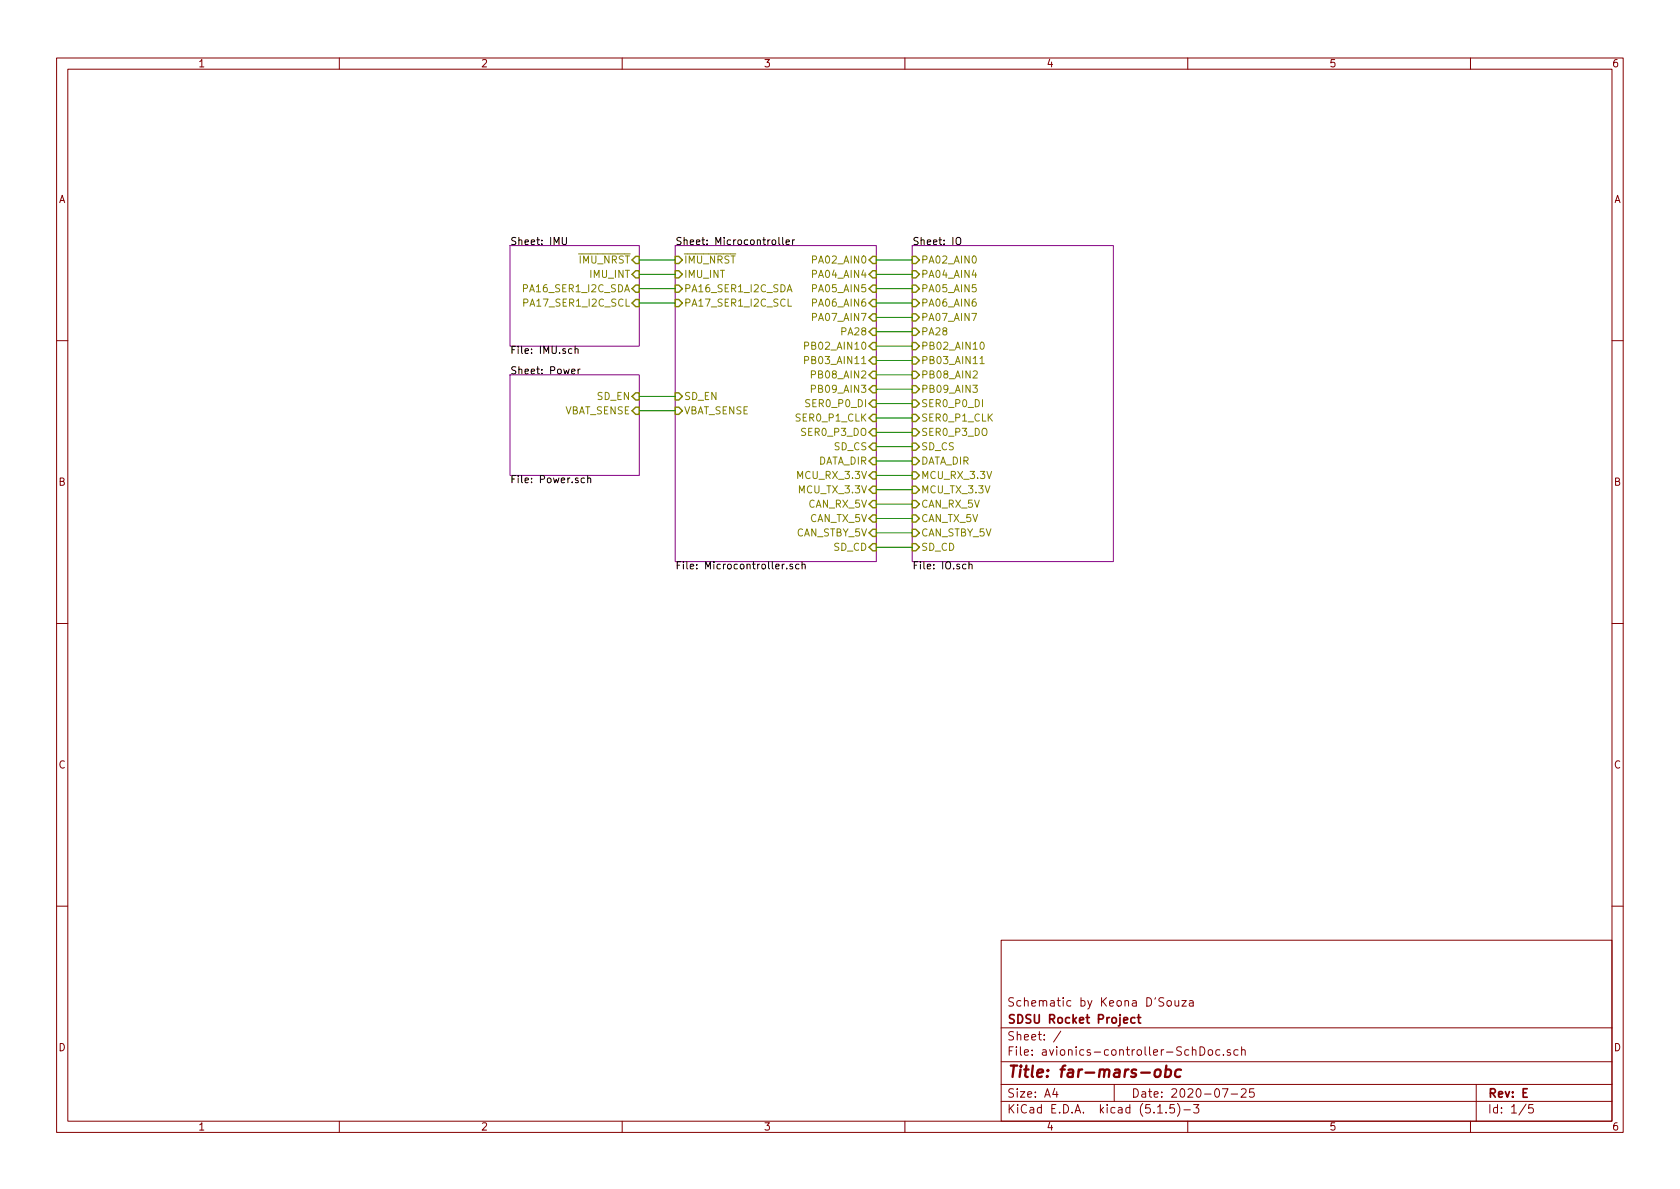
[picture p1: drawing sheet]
EESchema Schematic File Version 4
EELAYER 30 0
EELAYER END
$Descr A4 11693 8268
encoding utf-8
Sheet 1 5
Title "far-mars-obc"
Date "2020-07-25"
Rev "E"
Comp "SDSU Rocket Project"
Comment1 "Schematic by Keona D'Souza"
Comment2 ""
Comment3 ""
Comment4 ""
$EndDescr
$Sheet
S 4700 1700 1400 2200
U 5F4DCEF8
F0 "Microcontroller" 50
F1 "Microcontroller.sch" 50
F2 "PA02_AIN0" I R 6100 1800 50 
F3 "VBAT_SENSE" I L 4700 2850 50 
F4 "PB08_AIN2" I R 6100 2600 50 
F5 "PB09_AIN3" I R 6100 2700 50 
F6 "PA04_AIN4" I R 6100 1900 50 
F7 "PA05_AIN5" I R 6100 2000 50 
F8 "PA06_AIN6" I R 6100 2100 50 
F9 "PA07_AIN7" I R 6100 2200 50 
F10 "SER0_P0_DI" I R 6100 2800 50 
F11 "SER0_P1_CLK" I R 6100 2900 50 
F12 "SD_EN" I L 4700 2750 50 
F13 "SER0_P3_DO" I R 6100 3000 50 
F14 "SD_CS" I R 6100 3100 50 
F15 "SD_CD" I R 6100 3800 50 
F16 "DATA_DIR" I R 6100 3200 50 
F17 "MCU_RX_3.3V" I R 6100 3300 50 
F18 "MCU_TX_3.3V" I R 6100 3400 50 
F19 "~IMU_NRST" I L 4700 1800 50 
F20 "IMU_INT" I L 4700 1900 50 
F21 "PA16_SER1_I2C_SDA" I L 4700 2000 50 
F22 "PA17_SER1_I2C_SCL" I L 4700 2100 50 
F23 "CAN_TX_5V" I R 6100 3600 50 
F24 "CAN_RX_5V" I R 6100 3500 50 
F25 "CAN_STBY_5V" I R 6100 3700 50 
F26 "PA28" I R 6100 2300 50 
F27 "PB02_AIN10" I R 6100 2400 50 
F28 "PB03_AIN11" I R 6100 2500 50 
$EndSheet
$Sheet
S 3550 2600 900  700 
U 5F4F8697
F0 "Power" 50
F1 "Power.sch" 50
F2 "SD_EN" I R 4450 2750 50 
F3 "VBAT_SENSE" I R 4450 2850 50 
$EndSheet
$Sheet
S 6350 1700 1400 2200
U 5F590658
F0 "IO" 50
F1 "IO.sch" 50
F2 "CAN_TX_5V" I L 6350 3600 50 
F3 "CAN_RX_5V" I L 6350 3500 50 
F4 "CAN_STBY_5V" I L 6350 3700 50 
F5 "SER0_P0_DI" I L 6350 2800 50 
F6 "SER0_P1_CLK" I L 6350 2900 50 
F7 "SER0_P3_DO" I L 6350 3000 50 
F8 "SD_CS" I L 6350 3100 50 
F9 "MCU_RX_3.3V" I L 6350 3300 50 
F10 "DATA_DIR" I L 6350 3200 50 
F11 "MCU_TX_3.3V" I L 6350 3400 50 
F12 "PA05_AIN5" I L 6350 2000 50 
F13 "PA07_AIN7" I L 6350 2200 50 
F14 "PA28" I L 6350 2300 50 
F15 "PB09_AIN3" I L 6350 2700 50 
F16 "PA04_AIN4" I L 6350 1900 50 
F17 "PA06_AIN6" I L 6350 2100 50 
F18 "PB03_AIN11" I L 6350 2500 50 
F19 "PB08_AIN2" I L 6350 2600 50 
F20 "PA02_AIN0" I L 6350 1800 50 
F21 "PB02_AIN10" I L 6350 2400 50 
F22 "SD_CD" I L 6350 3800 50 
$EndSheet
$Sheet
S 3550 1700 900  700 
U 5F5AF575
F0 "IMU" 50
F1 "IMU.sch" 50
F2 "~IMU_NRST" I R 4450 1800 50 
F3 "IMU_INT" I R 4450 1900 50 
F4 "PA16_SER1_I2C_SDA" I R 4450 2000 50 
F5 "PA17_SER1_I2C_SCL" I R 4450 2100 50 
$EndSheet
Wire Wire Line
	6100 1800 6350 1800
Wire Wire Line
	6100 1900 6350 1900
Wire Wire Line
	6100 2000 6350 2000
Wire Wire Line
	6100 2100 6350 2100
Wire Wire Line
	6100 2200 6350 2200
Wire Wire Line
	6350 2300 6100 2300
Wire Wire Line
	6100 2400 6350 2400
Wire Wire Line
	6100 2500 6350 2500
Wire Wire Line
	6350 2600 6100 2600
Wire Wire Line
	6100 2700 6350 2700
Wire Wire Line
	6100 2800 6350 2800
Wire Wire Line
	6350 2900 6100 2900
Wire Wire Line
	6100 3000 6350 3000
Wire Wire Line
	6350 3100 6100 3100
Wire Wire Line
	6100 3200 6350 3200
Wire Wire Line
	6350 3300 6100 3300
Wire Wire Line
	6100 3400 6350 3400
Wire Wire Line
	6100 3500 6350 3500
Wire Wire Line
	6100 3600 6350 3600
Wire Wire Line
	6100 3700 6350 3700
Wire Wire Line
	4450 1800 4700 1800
Wire Wire Line
	4450 1900 4700 1900
Wire Wire Line
	4450 2000 4700 2000
Wire Wire Line
	4450 2100 4700 2100
Wire Wire Line
	4450 2750 4700 2750
Wire Wire Line
	4450 2850 4700 2850
Wire Wire Line
	6100 3800 6350 3800
$EndSCHEMATC
